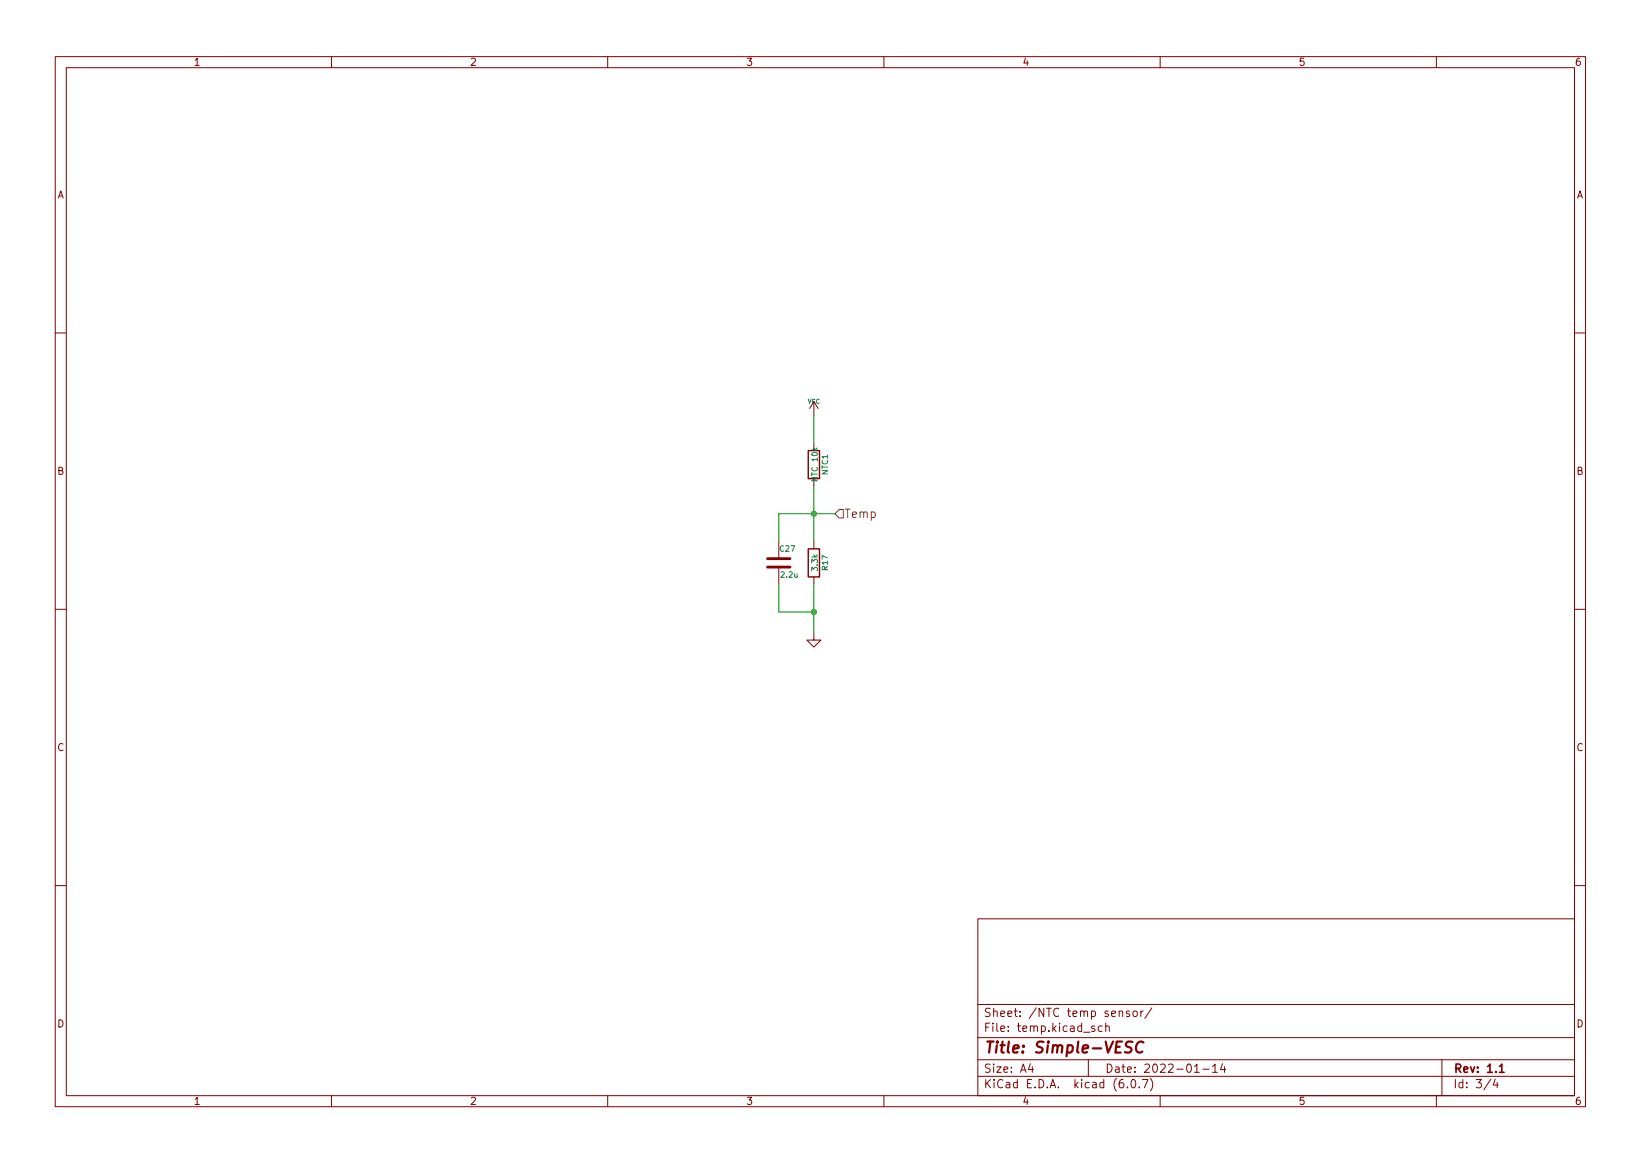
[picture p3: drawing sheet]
<svg xmlns="http://www.w3.org/2000/svg" width="297mm" height="210mm" viewBox="0 0 297 210" stroke-linecap="round" stroke-linejoin="round" font-family="sans-serif">
<g fill="none" stroke="#840000" stroke-width=".18">
<path d="M10 10.2h277v190.1h-277zM12 12.2h273v186.1h-273zM60 10.2v2M110 10.2v2M160 10.2v2M210 10.2v2M260 10.2v2M10 60.2h2M147.3 72.6v2.6M147.3 72.6l-.7 1.3M147.3 72.6l.8 1.3M285 60.2h2"/>
<path d="M141 98v2.8M147.3 80.3v1.2M147.3 86.6v1.3M147.3 98v1.3M10 110.2h2M141 102.9v2.8M147.3 114.5v1.3h1.3l-1.3 1.3-1.3-1.3h1.3M147.3 104.4v1.3M285 110.2h2M10 160.2h2M177 166.3h108v32h-108zM285 160.2h2"/>
<path d="M60 198.3v2M110 198.3v2M160 198.3v2M177 194.8h108M177 191.8h108M177 187.8h108M177 181.8h108M186.5 192.5l-.4 1h1M186.9 193v1M197 191.8v3M198.1 185.7l-.3-.1-.2 .2v.3l.5 .1v.4h-.5M199.5 185.7l-.4-.1-.3 .3v.4l.1 .3h.6"/>
<path d="M200.1 185.8l.3-.2 .3 .1 .1 .9M200.1 185.1v1.5M202.6 183.1l.2-.2 .3 .1 .1 .9M204.1 196.7v.1M204.4 183l-.3-.1-.2 .2v.3l.5 .1v.4h-.5M204.9 195.4l.2-.1a.8 .8 0 0 1 .5 .8 .8 .8 0 0 1-.5 .7 1 1 0 0 1-.2-1.4zM205.1 183.1l.3-.2 .4 .2 .1 .5-.2 .3h-.3l-.3-.1zM206.2 196.7v.1M206.5 182.9v1M206.8 195.3h1l-.7 1.5M206.9 182.9l-.3 .1-.1 .2M208.2 195.1a1.72 1.72 0 0 1 0 2.3"/>
<path d="M208.5 182.4l-1.3 1.9M210 198.3v2M216.2 194h.9M217.7 193.5h1.2M219.5 193l.4-.5v1.5M219.5 194h.9M221.3 192.5l-.4 1h1M221.6 193v1M260 198.3v2M261 191.8v6.5M269.9 195.3l-1.3 1.9M270.6 195.3l-.3 1h.9"/>
<path d="M271 195.8v1"/>
</g>
<path d="M271.4 193l.4-.5v1.5M271.4 194h.9" fill="none" stroke="#840000" stroke-width=".3"/>
<path d="M205 188.6a.85 .85 0 0 0-1.1 .1 .45 .45 0 0 0 .2 .7l.4 .1a.49 .49 0 0 1 .3 .5 .49 .49 0 0 1-.4 .5l-.8-.1M207 188.7a.88 .88 0 0 0-1-.1 .88 .88 0 0 0-.4 1 .69 .69 0 0 0 .3 .8 .69 .69 0 0 0 .9-.1" fill="none" stroke="#840000" stroke-width=".4"/>
<path d="M146.3 99.3h2v5.1h-2zM146.3 81.5h2v5.1h-2z" fill="none" stroke="#840000" stroke-width=".25"/>
<path d="M138.9 102.6h4.1M138.9 101.1h4.1" fill="none" stroke="#840000" stroke-width=".51"/>
<path d="M151.9 92.2h.8v1.5h-.8l-.8-.7z" fill="none" stroke="#725600" stroke-width=".18"/>
<path d="M147.3 75.2v5.1M147.3 87.9v10.1M151.1 93h-10.1v5M141 105.7v5h6.3M147.3 105.7v8.8" fill="none" stroke="#009600" stroke-width=".18"/>
<g fill="#009600" stroke="#009600" stroke-width=".18">
<circle cx="147.3" cy="110.7" r=".46"/>
<circle cx="147.3" cy="93" r=".46"/>
</g>
<text font-size="2.8" fill="#840000" x="178" y="190.6">Title: Simple-VESC</text>
<text font-size="2.1" fill="#725600" x="152.8" y="93.7">Temp</text>
<g font-size="2.1" fill="#840000">
<text x="178" y="184">Sheet: /NTC temp sensor/</text>
<text x="178" y="186.7">File: temp.kicad_sch</text>
<text x="178" y="196.9">KiCad E.D.A. kicad (6.0.7)</text>
<text x="178" y="194.1">Size: A4</text>
<text x="200" y="194.1">Date: 2022-01-14</text>
<text x="263" y="194.1">Rev: 1.1</text>
<text x="263" y="196.9">Id: 3/4</text>
</g>
<g font-size="1.8" fill="#840000">
<text x="35" y="11.9">1</text>
<text x="85" y="11.9">2</text>
<text x="135" y="11.9">3</text>
<text x="185" y="11.9">4</text>
<text x="235" y="11.9">5</text>
<text x="285" y="11.9">6</text>
<text x="10.3" y="35.9">A</text>
<text x="285.3" y="35.9">A</text>
<text x="10.3" y="85.9">B</text>
<text x="285.3" y="85.9">B</text>
<text x="10.3" y="135.9">C</text>
<text x="285.3" y="135.9">C</text>
<text x="10.3" y="185.9">D</text>
<text x="285.3" y="185.9">D</text>
<text x="35" y="199.9">1</text>
<text x="85" y="199.9">2</text>
<text x="135" y="199.9">3</text>
<text x="185" y="199.9">4</text>
<text x="235" y="199.9">5</text>
<text x="285" y="199.9">6</text>
</g>
<g font-size="1.4" fill="#006464">
<text x="148" y="86.9" transform="rotate(-90 148 86.9)">NTC 10k</text>
<text x="149.9" y="85.9" transform="rotate(-90 149.9 85.9)">NTC1</text>
<text x="141.2" y="99.8">C27</text>
<text x="141.4" y="104.5">2.2u</text>
<text x="148" y="103.2" transform="rotate(-90 148 103.2)">3.3k</text>
<text x="149.9" y="103.1" transform="rotate(-90 149.9 103.1)">R17</text>
</g>
<text font-size="1.1" fill="#006464" x="146.2" y="73">VCC</text>
</svg>
